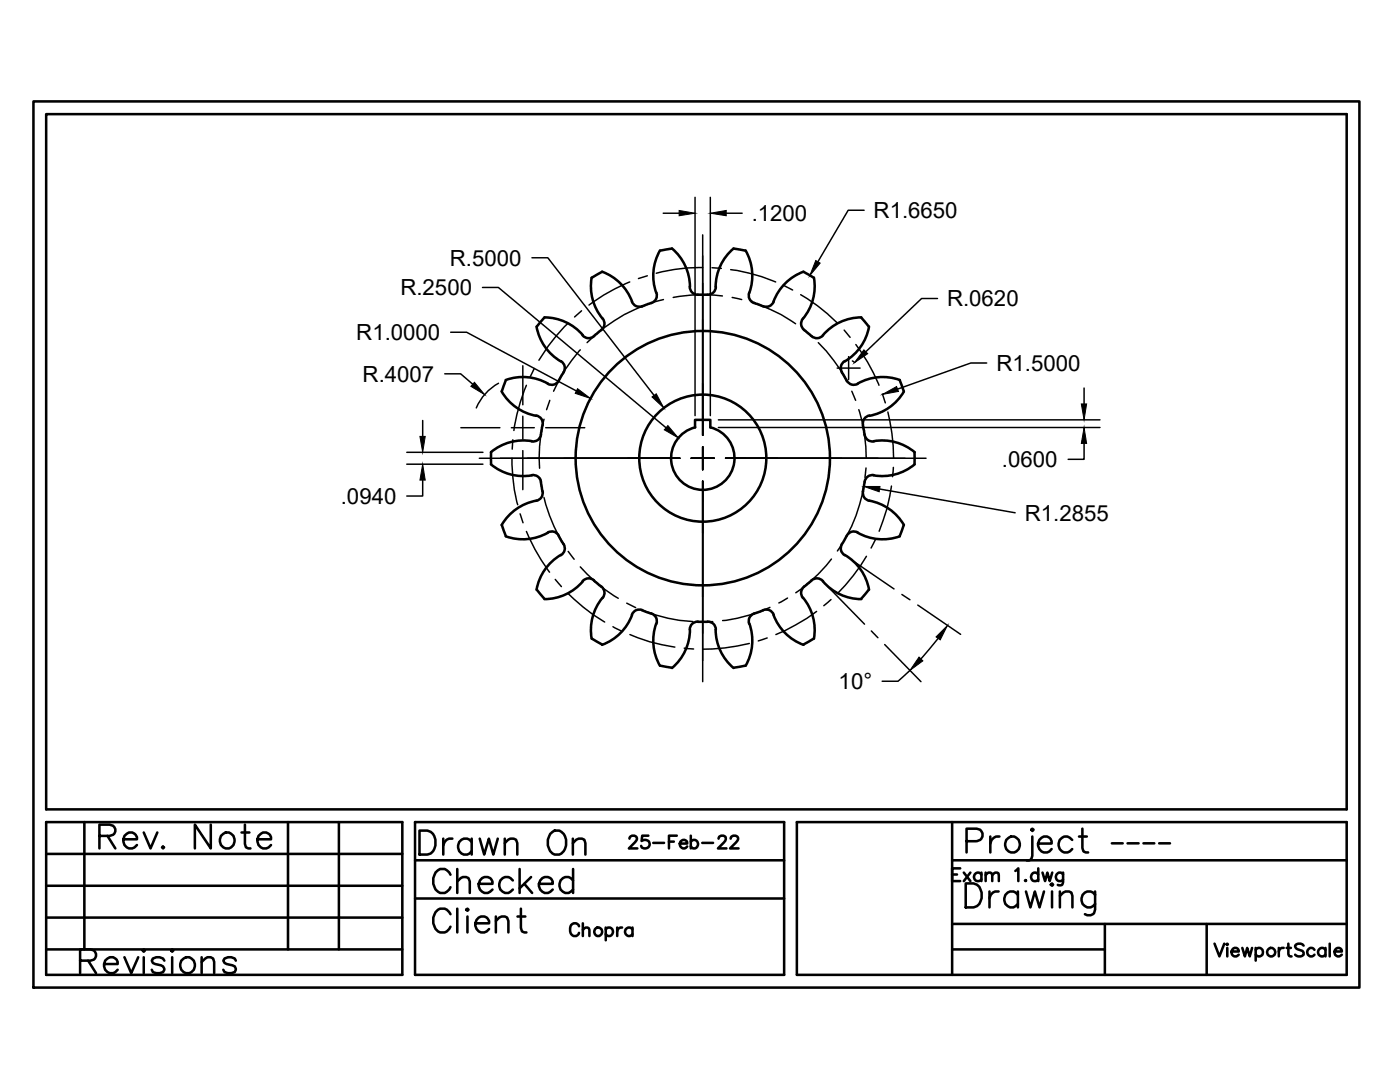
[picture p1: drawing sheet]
<svg xmlns="http://www.w3.org/2000/svg" width="279mm" height="216mm" viewBox="0 0 279 216" stroke-linecap="round" stroke-linejoin="round" font-family="sans-serif">
<!-- layer: 0 -->
<g fill="none" stroke="#000" stroke-width=".51">
<path d="M6.7 20.2h264.6v176.9h-264.6zM9.2 22.8h259.6v138.7h-259.6zM9.2 164h71.1v30.5h-71.1zM9.2 170.4h71.1M9.2 176.7h71.1M16.8 164v25.4M57.5 164v25.4M67.6 164v25.4M82.8 164h73.7v30.5h-73.7zM82.8 171.7h73.7M82.8 179.3h73.7M159 164h109.8v30.5h-109.8z"/>
<path d="M190 171.7h78.8M190 164v30.5M192.9 167.9h2a1.25 1.25 0 0 0 1.2-1.3 1.25 1.25 0 0 0-1.2-1.2h-2v4.7M197.6 166.9v3.2M199.5 166.9a1.57 1.57 0 0 0-1.9 1.4M200.8 167.6a1.56 1.56 0 0 1 2.4-.1 1.56 1.56 0 0 1-.4 2.4 1.56 1.56 0 0 1-1.9-.3 1.56 1.56 0 0 1-.1-2zM206 165.4l.3 .2-.3 .2-.2-.2zM206 166.9v3.9l-.2 .7-.5 .2h-.4M207.2 168.3h2.7a1.29 1.29 0 0 0-.9-1.4 1.29 1.29 0 0 0-1.6 .7 1.53 1.53 0 0 0 .3 2.2 1.53 1.53 0 0 0 2.2-.4M214 167.6a1.56 1.56 0 0 0-2.4-.1 1.56 1.56 0 0 0 .3 2.4 1.43 1.43 0 0 0 2.1-.5M215.3 166.9h1.6M216 165.4v3.8l.2 .7 .5 .2h.5"/>
<path d="M9.2 183.1h71.1M9.2 189.4h71.1M190 189.4h30.5M190 184.4h78.8M220.5 184.4v10.1M240.8 184.4v10.1M242.4 188.3l1 2.5 .9-2.5M244.9 188.3l.2 .1-.2 .2-.1-.2zM244.9 189.1v1.7M245.8 189.9h1.4a.72 .72 0 0 0-.7-.8 .72 .72 0 0 0-.7 .8 .8 .8 0 0 0 .4 .9 .8 .8 0 0 0 1-.3M247.9 189.1l.5 1.7 .5-1.7 .5 1.7 .5-1.7M250.6 189.5a.81 .81 0 0 1 1.2-.1 .81 .81 0 0 1 0 1.2 .81 .81 0 0 1-1.2-.1"/>
<path d="M250.6 189.1v2.6M255.2 189.1v1.7M256.2 189.1a.8 .8 0 0 0-1 .8M256.8 189.1h.8M257.1 188.3v2.1l.1 .3 .6 .1M260.2 188.7a.95 .95 0 0 0-.9-.4 .95 .95 0 0 0-.8 .6l.4 .5 1 .3 .3 .4v.4a1.16 1.16 0 0 1-1.7 0M262.3 189.5a.81 .81 0 0 0-1.2-.1 .81 .81 0 0 0 0 1.2 .81 .81 0 0 0 1.2-.1M264.5 189.5a.83 .83 0 0 0-1.2-.1 .83 .83 0 0 0 0 1.2 .83 .83 0 0 0 1.2-.1M264.5 189.1v1.7M265.4 188.3v2.5M266.3 189.9h1.5a.74 .74 0 0 0-.9-.8 .74 .74 0 0 0-.6 1 .78 .78 0 0 0 .6 .7 .78 .78 0 0 0 .9-.3"/>
<circle cx="253.7" cy="190" r=".85"/>
</g>
<!-- layer: Object -->
<g fill="none" stroke="#000" stroke-width=".51">
<path d="M131 58.4a1.59 1.59 0 0 1-1 2.1M131.7 50a10.1 10.1 0 0 0-.7 8.4M131.7 50l2.4-.4a9.9 9.9 0 0 1 3.6 7.6M137.7 57.2a1.59 1.59 0 0 0 1.6 1.6M139.3 58.8h1.9M146.4 49.6a10.6 10.6 0 0 0-3.7 8.2l-.6 .8-.9 .2M146.4 49.6l2.4 .4M148.8 50a10.1 10.1 0 0 1 .8 8.4M149.5 58.4a1.59 1.59 0 0 0 1 2.1M162.4 55.4l-2-1.2a10 10 0 0 0-6 6M162.4 55.4a10.2 10.2 0 0 1-2.3 8.4l-.2 .6 .1 .7 .5 .7M100.1 78.1a10.1 10.1 0 0 0 6.9 4.9"/>
<path d="M100.9 75.8a10.1 10.1 0 0 1 8.5 .7M101 75.8l-.9 2.3M107.1 65.2a10.1 10.1 0 0 0 4.8 6.9M108.7 63.3l-1.6 1.9M108.7 63.3a10.1 10.1 0 0 1 7.6 3.6M111.5 76a1.59 1.59 0 0 1-2.2 .6M111.9 72.1a1.59 1.59 0 0 1 .6 2.2M112.5 74.3l-1 1.7M116.3 66.9a1.59 1.59 0 0 0 2.2 .2M120 65.8l-1.5 1.3M120.3 63.6a1.59 1.59 0 0 1-.3 2.2M130 60.5l-1.2 .4a1.76 1.76 0 0 1-2.7-.7 10 10 0 0 0-5.9-6l-2.1 1.2a9.9 9.9 0 0 0 2.1 8.2"/>
<path d="M154.4 60.2a1.89 1.89 0 0 1-2.9 .6l-1-.3M168 74.3l1 1.7M168.6 72.1a1.59 1.59 0 0 0-.6 2.2M169 76a1.59 1.59 0 0 0 2.2 .6M171.2 76.5a9.9 9.9 0 0 1 8.4-.7l.8 2.3M171.9 63.3l1.5 1.9M171.9 63.3a10.7 10.7 0 0 0-8.2 4 2.18 2.18 0 0 1-2.4-.8l-.8-.7M173.4 65.2a10.1 10.1 0 0 1-4.8 6.9M180.4 78.1a10.1 10.1 0 0 1-6.9 4.9M98 92.7a10.1 10.1 0 0 0 8.1 2.2M106.1 94.8a1.59 1.59 0 0 1 1.9 1.3M106.1 88a10 10 0 0 0-8.1 2.2v2.4"/>
<path d="M107 82.9a1.82 1.82 0 0 1 1.1 2.6l-.2 1.2M107 99.9a10.1 10.1 0 0 0-6.9 4.9M107.9 96.2l.4 1.9M108 86.7a1.59 1.59 0 0 1-1.9 1.4M108.3 98a1.59 1.59 0 0 1-1.3 1.9M138.7 85.3v-1.5h3.1v1.5M138.7 85.3a6.3 6.3 0 0 0-3.7 9.7 6.3 6.3 0 0 0 10.5 0 6.3 6.3 0 0 0-3.7-9.7M172.2 84.8l.3 1.9M172.2 98a1.59 1.59 0 0 0 1.3 1.9M172.5 96.2l-.3 1.9M172.6 86.7a1.59 1.59 0 0 0 1.8 1.4M173.5 99.9a10.1 10.1 0 0 1 6.9 4.9"/>
<path d="M173.5 82.9a1.59 1.59 0 0 0-1.3 1.9M174.4 88a10.1 10.1 0 0 1 8.1 2.2M174.4 94.8a1.59 1.59 0 0 0-1.8 1.3M182.5 90.2v2.4M182.5 92.7a10.1 10.1 0 0 1-8.1 2.2M100.1 104.7l.9 2.3M107.1 117.7l1.6 1.8M109.3 106.3a1.59 1.59 0 0 1 2.2 .6M109.4 106.3a10.1 10.1 0 0 1-8.5 .7M111.5 106.9l.6 1.1a1.75 1.75 0 0 1-.2 2.8M111.9 110.7a10.1 10.1 0 0 0-4.8 7M116.3 116a10.1 10.1 0 0 1-7.6 3.5"/>
<path d="M118.5 115.8l1.5 1.3M118.5 115.8a1.59 1.59 0 0 0-2.2 .2M120 117.1a1.59 1.59 0 0 1 .3 2.2M120.2 119.3a10 10 0 0 0-2.1 8.1l2.1 1.2M160.3 119.3a10.1 10.1 0 0 1 2.1 8.1M160.5 117.1a1.59 1.59 0 0 0-.3 2.2M164.2 116a10.1 10.1 0 0 0 7.7 3.5M164.2 116a1.78 1.78 0 0 0-2.8 .3l-.9 .8M168 108.6a1.59 1.59 0 0 0 .6 2.2M168.6 110.7a10.1 10.1 0 0 1 4.8 7M169 106.9l-1 1.7M169 106.9a1.52 1.52 0 0 1 2.2-.6 10.1 10.1 0 0 0 8.4 .7"/>
<path d="M173.4 117.7l-1.5 1.8M180.4 104.7l-.8 2.3M126.1 122.7a10.1 10.1 0 0 1-5.9 6M128.2 121.8l1.8 .6M128.2 121.7a1.59 1.59 0 0 0-2.1 1M130 122.4a1.59 1.59 0 0 1 1 2.1M131 124.4a10.1 10.1 0 0 0 .7 8.4M131.7 132.8l2.4 .4M137.7 125.6a10.1 10.1 0 0 1-3.6 7.7M139.3 124.1h1.9M139.3 124a1.59 1.59 0 0 0-1.6 1.6M141.2 124a1.52 1.52 0 0 1 1.6 1.6 10.1 10.1 0 0 0 3.6 7.7"/>
<path d="M148.8 132.8l-2.4 .4M149.6 124.4a10.1 10.1 0 0 1-.8 8.4M150.5 122.4a1.59 1.59 0 0 0-1 2.1M152.3 121.8l-1.8 .6M152.3 121.7a1.59 1.59 0 0 1 2.1 1M154.4 122.7a10.1 10.1 0 0 0 6 6M162.4 127.4l-2 1.2"/>
<circle cx="140.3" cy="91.4" r="25.4"/>
<circle cx="140.3" cy="91.4" r="12.7"/>
</g>
<!-- layer: Dim ASME Y14.5 Small -->
<g fill="none" stroke="#000" stroke-width=".3">
<path d="M138.7 39.4v43.5M141.8 39.4v43.5M96.3 57.4h3.2l33.4 27.9M106.2 51.4h3.1l21.2 27.5M132.4 42.5h3.1M140.2 46.9v40M144.9 42.5h3.2M172.5 42h-3.2l-6.1 10.2M187.1 59.6h-3.2l-11.1 10.6M88.8 74.6h3.1l2.4 2.1M89.9 66.3h3.2l21.9 11.7M99.5 76.5a10.1 10.1 0 0 0-4.4 4.9"/>
<path d="M104.3 73v7.8M167.1 73.4h4.5M169.4 71.2v4.5M170.1 72l.4 .3M196.9 72.4h-3.2l-14.6 5.2M216.4 77.4v3.2M81.2 90.3h15.2M81.2 92.6h15.2M84.4 95.8v3.2h-3.2M84.4 83.9v3.2M92 85.3h7.8M95.7 91.4h40"/>
<path d="M102.1 85.3h4.5M104.3 83.1v4.5M104.3 89.9v7.8M108.9 85.3h7.8M138 91.4h4.5M140.2 89.2v4.5M140.2 96v40M143.4 83.8h76.1M143.4 85.3h76.1M144.8 91.4h40M175.5 97.6l27.1 4.7M216.4 88.5v3.2h-3.2"/>
</g>
<g fill="#000" stroke="#000" stroke-width=".2">
<path d="M135.5 42l3.2 .5-3.2 .6zM141.8 42.5l3.1-.5v1.1zM162.8 52l.9 .5-2.1 2.5zM94.7 76.3l2 2.4-2.7-1.6zM115.3 77.6l2.5 1.9-3-1zM130.1 79.2l.9-.6 1.5 2.8zM172.4 69.8l.8 .8-2.7 1.8zM176.1 78.7l2.8-1.6 .4 1zM83.8 87.1h1.1l-.5 3.2zM84.4 92.6l.5 3.2h-1.1zM133.3 84.9l2.1 2.5-2.8-1.6zM172.4 97.1h3.2l-.1 1z"/>
<path d="M215.8 80.6h1.1l-.5 3.2zM216.4 85.3l.5 3.2h-1.1z"/>
</g>
<!-- layer: Center Lines -->
<g fill="none" stroke="#000" stroke-width=".3">
<path d="M125.7 56.3a37.3 37.3 0 0 0-8.2 4.6M129.2 55l-1.8 .6M132.4 59.8l-1.9 .5M140.2 53.4a32.6 32.6 0 0 0-9.2 1.1M142.1 53.4l1.9 .2M144.2 59.1a31.3 31.3 0 0 0-9.8 .3M145.8 53.8a35.1 35.1 0 0 1 9 2.5M146.1 59.4l1.9 .4M156.5 57l1.7 .9M159.8 58.8a34.4 34.4 0 0 1 7.4 5.7M105.1 76.9a37.3 37.3 0 0 0-2.5 9M106.6 73.5l-.8 1.7"/>
<path d="M109.7 79.9l-.6 1.8M113.3 64.6a35.2 35.2 0 0 0-5.7 7.3M115.8 69.8a30.3 30.3 0 0 0-5.3 8.3M116.1 62l-1.4 1.2M118.6 67l-1.4 1.4M128.6 60.9a30.8 30.8 0 0 0-8.5 4.9M149.9 60.3a33.1 33.1 0 0 1 8.9 4.3M160.3 65.7l1.6 1.3M163.3 68.4a33.1 33.1 0 0 1 5.8 7.9M168.5 65.9l1.2 1.4M170 78.1l.8 1.8M170.8 68.7a34.9 34.9 0 0 1 4.6 8.2"/>
<path d="M176.1 78.6l.6 1.8M102.2 91.5a36 36 0 0 0 1.1 9.2M102.3 87.8l-.1 1.8M107.9 95.4l.2 2M108.6 83.7a30.5 30.5 0 0 0-.9 9.7M108.6 99.3a31.3 31.3 0 0 0 3.7 9M171.4 81.7a29.5 29.5 0 0 1 1.5 9.7M172.3 97.3a30.9 30.9 0 0 1-3.2 9.3M172.8 93.4l-.2 1.9M177.2 82.2a38.8 38.8 0 0 1 1.1 9.2M177.9 97a35.3 35.3 0 0 1-2.4 9M178.3 93.3l-.2 1.8"/>
<path d="M103.8 102.5l.6 1.8M105.1 106a37.8 37.8 0 0 0 4.6 8.2M110.8 115.6l1.2 1.5M113.4 118.4a37.1 37.1 0 0 0 7.3 5.7M113.4 110l1.2 1.6M115.8 113.1a31.9 31.9 0 0 0 7.6 6.3M157.2 119.3l-1.8 1M165.3 117.1l7.2 7.4M165.8 119.6l-1.4 1.3M165.9 111.5a30.7 30.7 0 0 1-7.1 6.8M168.2 108.3l-1.1 1.6M169.9 111.7l8.5 5.8"/>
<path d="M172.9 111a37.9 37.9 0 0 1-5.7 7.4M174.7 107.7l-.9 1.6M180 118.6l1.6 1.1M122.3 125.1l1.7 .8M125.1 120.4l1.8 .8M125.7 126.6a32.6 32.6 0 0 0 9 2.5M128.7 122a31 31 0 0 0 9.6 2M136.6 129.3l1.8 .2M142.2 124l-1.9 .1M149.5 128.4a38.7 38.7 0 0 1-9.2 1.1M153.1 127.3l-1.8 .6M153.7 121.2a32 32 0 0 1-9.5 2.6"/>
<path d="M163 122a39.6 39.6 0 0 1-8.2 4.6M173.9 125.9l1.3 1.4M176.6 128.6l7.2 7.4M181.6 133.8l-2.4 2.1h-3.1M183.2 120.7l8.5 5.9M187.2 127.4l-3.4 4.1"/>
</g>
<path d="M183.4 131.1l.8 .8-2.6 1.9zM189.1 124.8l-1.5 2.9-.8-.6z" fill="#000" stroke="#000" stroke-width=".2"/>
<text font-size="10.6" x="191.6" y="183.8">Drawing</text>
<g font-size="8.8">
<text x="82.5" y="171.8">Drawn On</text>
<text x="85.4" y="179.6">Checked</text>
<text x="85.4" y="187.3">Client</text>
<text x="14.8" y="195.4">Revisions</text>
</g>
<text font-size="8.4" x="18.7" y="170.4">Rev. Note</text>
<g font-size="6.6">
<text x="188.7" y="177.8">Exam 1.dwg</text>
<text x="112.5" y="188.7">Chopra</text>
</g>
<text font-size="5.7" x="124.2" y="170.4">25-Feb-22</text>
<g font-size="4.4">
<text x="150" y="44.1">.1200</text>
<text x="174.4" y="43.5">R1.6650</text>
<text x="89.8" y="53">R.5000</text>
<text x="79.9" y="58.9">R.2500</text>
<text x="189" y="61.1">R.0620</text>
<text x="71.1" y="67.9">R1.0000</text>
<text x="72.4" y="76.2">R.4007</text>
<text x="198.9" y="74">R1.5000</text>
<text x="200" y="93.2">.0600</text>
<text x="68" y="100.5">.0940</text>
<text x="204.5" y="103.9">R1.2855</text>
<text x="167.4" y="137.5">10°</text>
</g>
<text font-size="2.6" x="220.8" y="169.3">----</text>
</svg>
